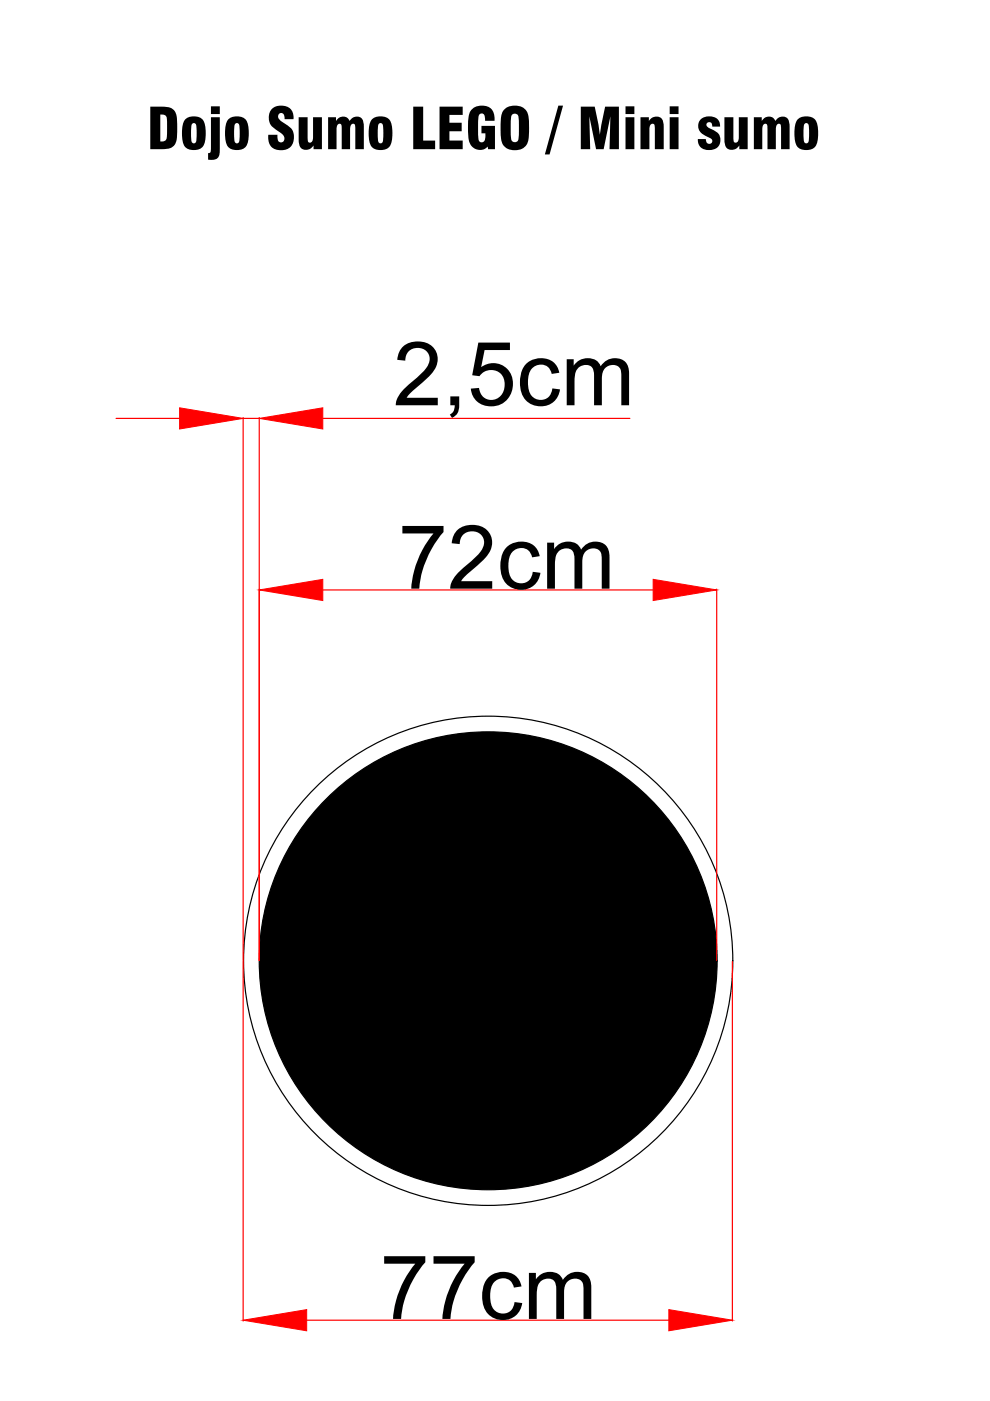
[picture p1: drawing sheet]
<svg xmlns="http://www.w3.org/2000/svg" width="210mm" height="297mm" viewBox="0 0 210 297" stroke-linecap="round" stroke-linejoin="round" font-family="sans-serif">
<!-- layer: Capa 1 -->
<circle cx="103.5" cy="203.7" r="51.9" fill="#fff" stroke="#000" stroke-width=".25"/>
<circle cx="103.5" cy="203.7" r="48.5" fill="#000" stroke="#000" stroke-width=".25"/>
<path d="M55 124.9v78.8M68.4 125.1h70.1M152 124.9v78.8" fill="none" stroke="#f00" stroke-width=".25"/>
<path d="M55 125.1l13.4-2.3v4.5z" fill="#f00"/>
<path d="M55 125.1l13.4-2.3v4.5z" fill="none" stroke="#f00" stroke-width=".21"/>
<path d="M138.5 122.8l13.5 2.3-13.5 2.2z" fill="#f00"/>
<path d="M138.5 122.8l13.5 2.3-13.5 2.2z" fill="none" stroke="#f00" stroke-width=".21"/>
<path d="M24.6 88.7h13.5M51.6 88.5v115.2M51.6 88.7h3.4M55 88.5v115.2M68.4 88.7h65.1" fill="none" stroke="#f00" stroke-width=".25"/>
<path d="M38.1 86.5l13.5 2.2-13.5 2.3z" fill="#f00"/>
<path d="M38.1 86.5l13.5 2.2-13.5 2.3z" fill="none" stroke="#f00" stroke-width=".21"/>
<path d="M55 88.7l13.4-2.2v4.5z" fill="#f00"/>
<path d="M55 88.7l13.4-2.2v4.5z" fill="none" stroke="#f00" stroke-width=".21"/>
<path d="M51.6 203.8v76.3M155.3 203.8v76.3M65 279.9h76.8" fill="none" stroke="#f00" stroke-width=".25"/>
<path d="M51.6 279.9l13.4-2.2v4.5z" fill="#f00"/>
<path d="M51.6 279.9l13.4-2.2v4.5z" fill="none" stroke="#f00" stroke-width=".21"/>
<path d="M141.8 277.7l13.5 2.2-13.5 2.3z" fill="#f00"/>
<path d="M141.8 277.7l13.5 2.2-13.5 2.3z" fill="none" stroke="#f00" stroke-width=".21"/>
<g font-size="18.8">
<text x="83.3" y="85.9">2,5cm</text>
<text x="84.4" y="124.8">72cm</text>
<text x="80.6" y="279.6">77cm</text>
</g>
<text font-size="12" x="31.1" y="31.6">Dojo Sumo LEGO / Mini sumo</text>
</svg>
